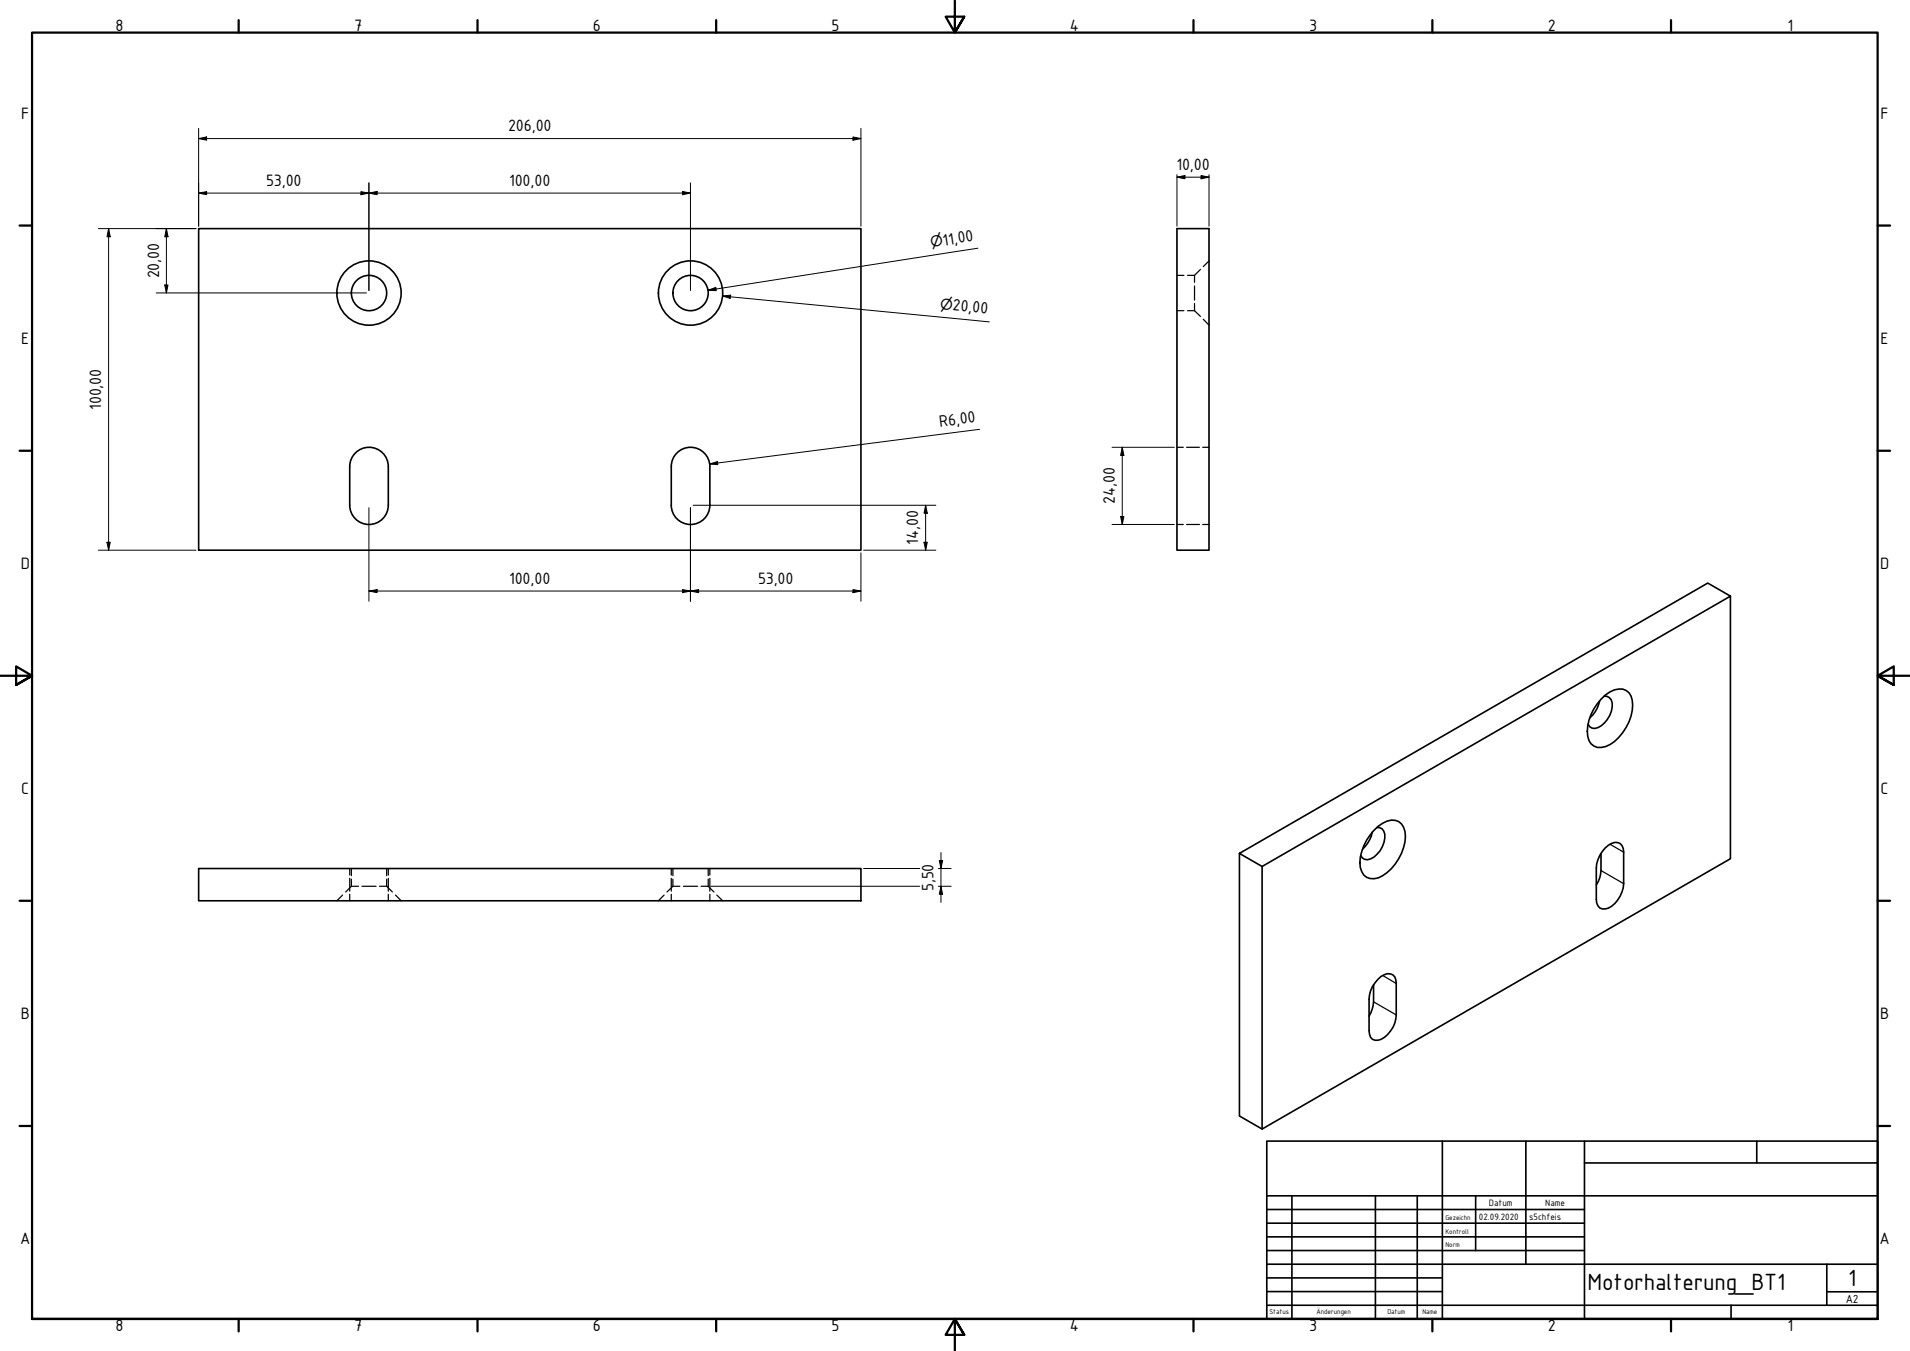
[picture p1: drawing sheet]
<svg xmlns="http://www.w3.org/2000/svg" width="594mm" height="420mm" viewBox="0 0 594 420" stroke-linecap="round" stroke-linejoin="round" font-family="sans-serif">
<!-- layer: Sichtbar (ISO) -->
<g fill="none" stroke="#000" stroke-width=".51">
<path d="M61.8 71.1h206v100h-206zM366.1 71.1h9.9v100h-9.9zM108.8 157.1a6 6 0 0 0 6 6 6 6 0 0 0 6-6M108.8 145.1a6 6 0 0 1 6-6 6 6 0 0 1 6 6M108.8 145.1v12M120.8 145.1v12M208.8 157.1a6 6 0 0 0 6 6 6 6 0 0 0 6-6M208.8 145.1a6 6 0 0 1 6-6 6 6 0 0 1 6 6M208.8 145.1v12M220.8 145.1v12M538.2 185.4l-7-4.1-145.7 84.1 7.1 4.1 145.6-84.1v81.7l-145.6 84-7.1-4v-81.7M497.5 218a9 9 0 0 1-3 5.2"/>
<path d="M498 217.4a8.3 8.3 0 0 1 6.7-3.1 3.9 3.9 0 0 1 3 3.5 14.7 14.7 0 0 1-8.3 14.4 3.9 3.9 0 0 1-5.6-3.2 14.2 14.2 0 0 1 4.2-11.6zM498.9 216.5a2.47 2.47 0 0 1 2.6 3.3 7.9 7.9 0 0 1-5.5 6.7l-.9-.1-.7-.4-.4-.8M426.8 258.8a9.2 9.2 0 0 1-3 5.3M427.4 258.2a8.3 8.3 0 0 1 6.6-3.1 4.4 4.4 0 0 1 3.1 5 15.4 15.4 0 0 1-8.4 12.9 4 4 0 0 1-5.6-3.2 14.7 14.7 0 0 1 4.3-11.6zM428.2 257.3a2.41 2.41 0 0 1 2.5 3.3 7.7 7.7 0 0 1-5.4 6.8l-.9-.1-.7-.5-.5-.8M61.8 270.1h206v10h-206zM392.6 269.5v81.6M498 265.5a15.9 15.9 0 0 1-.9 8.6l-.6 1.1M499.2 263.8a4.1 4.1 0 0 1 4.7-1.4l1 1.5 .1 1.1v9.8a9.3 9.3 0 0 1-4.7 7.6 2.53 2.53 0 0 1-2.8-.1 2.53 2.53 0 0 1-1-2.6v-9.8a9.7 9.7 0 0 1 2.7-6.1zM427.2 306.2a16 16 0 0 1-.8 8.7l-.6 1.1M428.6 304.6a4.1 4.1 0 0 1 4.7-1.4l.5 .6 .5 2.1v9.7a8.6 8.6 0 0 1-5.7 7.9 2.1 2.1 0 0 1-2.6-1.9l-.2-10.9a8.9 8.9 0 0 1 2.8-6.1z"/>
<circle cx="114.8" cy="91.1" r="5.5"/>
<circle cx="114.8" cy="91.1" r="10"/>
<circle cx="214.8" cy="91.1" r="5.5"/>
<circle cx="214.8" cy="91.1" r="10"/>
</g>
<!-- layer: Verdeckt (ISO) -->
<g fill="none" stroke="#000" stroke-width=".38">
<path d="M366.1 85.6h2.1M366.1 96.6h2.1M369.4 85.6h2.1M369.4 96.6h2.1M371.5 88.9v4.4M371.5 94.4v2.2M371.5 96.6l1.9 1.8M373.4 83.8l-1.9 1.8v2.2M374.3 99.3l1.7 1.8M376 81.1l-1.7 1.8M366.1 139.1h1.9M369.1 139.1h4"/>
<path d="M374.1 139.1h1.9M366.1 163.1h1.9M369.1 163.1h4M374.1 163.1h1.9M106.6 278.4l-1.8 1.7M108.8 270.1v2M108.8 273.2v4M108.8 278.1v2M109.3 275.6h2.2M109.3 275.6l-1.8 1.8M109.3 270.1v2.2M109.3 273.4v2.2"/>
<path d="M112.6 275.6h4.4M118 275.6h2.3M120.3 275.6l1.7 1.8M120.3 270.1v2.2M120.3 273.4v2.2M120.8 270.1v2M120.8 273.2v4M120.8 278.1v2M123 278.4l1.8 1.7M206.6 278.4l-1.8 1.7M208.8 270.1v2M208.8 273.2v4"/>
<path d="M208.8 278.1v2M209.3 275.6h2.2M209.3 275.6l-1.8 1.8M209.3 270.1v2.2M209.3 273.4v2.2M212.6 275.6h4.4M218.1 275.6h2.2M220.3 275.6l1.8 1.8M220.3 270.1v2.2M220.3 273.4v2.2M220.8 270.1v2M220.8 273.2v4"/>
<path d="M220.8 278.1v2M222.9 278.4l1.9 1.7"/>
</g>
<!-- layer: Sichtbar schmal (ISO) -->
<path d="M498 270.7l7 4.1M500.8 262.6l4.2 2.4M427.2 311.6l7.1 4M430.1 303.4l4.2 2.5" fill="none" stroke="#000" stroke-width=".38"/>
<!-- layer: Rahmen (ISO) -->
<g fill="none" stroke="#000" stroke-width=".7">
<path d="M74.2 6.3v3.8M148.5 6.3v3.8M222.8 6.3v3.8M297 .2v9.9l-2.9-4.9h5.8l-2.9 4.9 2.9-4.9M371.2 6.3v3.8M445.5 6.3v3.8M519.7 6.3v3.8M6.1 70.1h3.9M584 70.1h3.9M6.1 140.2h3.9M584 140.2h3.9M0 210.2h10l-5-3v5.8l5-2.8-5 2.8"/>
<path d="M594 210.2h-10l5-3v5.8l-5-2.8 5 2.8M6.1 280.1h3.9M584 280.1h3.9M6.1 350.2h3.9M584 350.2h3.9M10 410.2v-400.1h574v400.1h-574h574M74.2 410.2v3.9M148.5 410.2v3.9M222.8 410.2v3.9M299.9 415.1l-2.9-4.9 2.9 4.9h-5.8l2.9-4.9v10M371.2 410.2v3.9M445.5 410.2v3.9"/>
<path d="M519.7 410.2v3.9"/>
</g>
<!-- layer: Titel (ISO) -->
<g fill="none" stroke="#000" stroke-width=".51">
<path d="M394 354.9h190v55.3h-190zM448.6 354.9v55.3M474.6 354.9v38.3M492.8 354.9v55.3M546.4 354.9v6.8M394 376.2h98.8M394 371.9h190M401.8 371.9v38.3M427.8 371.9v38.3M440.8 371.9v38.3M459 371.9v17M492.8 361.7h91.2"/>
<path d="M394 380.4h98.8M394 384.7h98.8M394 388.9h98.8M394 393.2h190M394 397.4h54.6M568.2 393.2v12.7M394 405.9h190M394 401.7h54.6M538.4 405.9v4.3M568.2 401.7h15.8"/>
</g>
<g fill="none" stroke="#000" stroke-width=".31">
<path d="M61.8 39.9v30.4M267.8 39.9v30.4M61.8 43.1l2.5-.5v1zM61.8 43.1h206M112.3 59.6l2.4 .4-2.4 .6zM114.7 56.9v33.4M212.3 59.5l2.5 .5-2.5 .6zM214.8 56.9v33.4M265.3 42.6l2.5 .5-2.5 .5zM366.1 55.1l2.5-.5v1zM366.1 55.1h9.9M366.1 54.3v16"/>
<path d="M373.6 54.6l2.4 .5-2.4 .5zM376 54.3v16M30.6 71.1h30.4M33.8 71.1l.5 2.5h-1zM33.8 71.1v100M51.8 71.1l.5 2.5h-1.1zM51.8 71.1v20M61.8 60l2.5-.4v1zM61.8 60h153M114.7 60l2.6-.5v1.1zM304.2 77.2l-84 13.1M48.6 91.1h65.4"/>
<path d="M51.2 88.6h1.1l-.5 2.5zM220.2 90.3l2.4-.9 .2 1zM224.7 92.1l2.6-.3-.2 1zM224.7 92.1l83 8M304.7 133.5l-84 10.8M345.9 139.1h19.4M349.1 139.1l.5 2.5h-1zM349.1 139.1v24M114.7 157.9v29.1M214.8 157.9v29.1M215.6 157.1h75.5M220.7 144.3l2.4-.7 .2 .9z"/>
<path d="M287.9 157.1l.5 2.5h-1zM287.9 157.1v14M30.6 171.1h30.4M33.3 168.6h1l-.5 2.5zM267.8 171.9v15.1M268.6 171.1h22.5M287.4 168.6h1l-.5 2.5zM345.9 163.1h19.4M348.6 160.6h1l-.5 2.5zM114.7 183.8l2.6-.4v.9zM114.7 183.8h153.1M212.3 183.4l2.5 .4-2.5 .5z"/>
<path d="M214.8 183.8l2.5-.4v.9zM265.3 183.4l2.5 .4-2.5 .5zM221.1 275.6h65M268.6 270.1h17.5M291.8 270.1h4M291.8 275.6h4M292.2 267.6h1l-.5 2.5zM292.7 275.6l.5 2.5h-1zM292.7 265.2v15.4"/>
</g>
<g fill="#000">
<path d="M61.8 43.1l2.5-.5v1z" fill-rule="evenodd"/>
<path d="M61.8 60l2.5-.4v1z" fill-rule="evenodd"/>
<path d="M114.7 60l2.6-.5v1.1z" fill-rule="evenodd"/>
<path d="M265.3 42.6l2.5 .5-2.5 .5z" fill-rule="evenodd"/>
<path d="M366.1 55.1l2.5-.5v1z" fill-rule="evenodd"/>
<path d="M373.6 54.6l2.4 .5-2.4 .5z" fill-rule="evenodd"/>
<path d="M33.8 71.1l.5 2.5h-1z" fill-rule="evenodd"/>
<path d="M51.8 71.1l.5 2.5h-1.1z" fill-rule="evenodd"/>
<path d="M112.3 59.6l2.4 .4-2.4 .6z" fill-rule="evenodd"/>
<path d="M212.3 59.5l2.5 .5-2.5 .6z" fill-rule="evenodd"/>
<path d="M51.2 88.6h1.1l-.5 2.5z" fill-rule="evenodd"/>
<path d="M220.2 90.3l2.4-.9 .2 1z" fill-rule="evenodd"/>
<path d="M224.7 92.1l2.6-.3-.2 1z" fill-rule="evenodd"/>
<path d="M220.7 144.3l2.4-.7 .2 .9z" fill-rule="evenodd"/>
<path d="M287.9 157.1l.5 2.5h-1z" fill-rule="evenodd"/>
<path d="M349.1 139.1l.5 2.5h-1z" fill-rule="evenodd"/>
<path d="M33.3 168.6h1l-.5 2.5z" fill-rule="evenodd"/>
<path d="M287.4 168.6h1l-.5 2.5z" fill-rule="evenodd"/>
<path d="M348.6 160.6h1l-.5 2.5z" fill-rule="evenodd"/>
<path d="M114.7 183.8l2.6-.4v.9z" fill-rule="evenodd"/>
<path d="M212.3 183.4l2.5 .4-2.5 .5z" fill-rule="evenodd"/>
<path d="M214.8 183.8l2.5-.4v.9z" fill-rule="evenodd"/>
<path d="M265.3 183.4l2.5 .4-2.5 .5z" fill-rule="evenodd"/>
<path d="M292.2 267.6h1l-.5 2.5z" fill-rule="evenodd"/>
<path d="M292.7 275.6l.5 2.5h-1z" fill-rule="evenodd"/>
</g>
<g font-size="7.9">
<text x="493.8" y="401.3">Motorhalterung_BT1</text>
<text x="574.9" y="400">1</text>
</g>
<g font-size="5.5">
<text x="35.9" y="9.8">8</text>
<text x="110.2" y="9.8">7</text>
<text x="184.4" y="9.8">6</text>
<text x="258.6" y="9.8">5</text>
<text x="332.7" y="9.8">4</text>
<text x="407.2" y="9.8">3</text>
<text x="481.4" y="9.8">2</text>
<text x="556" y="9.8">1</text>
<text x="6.6" y="36.9">F</text>
<text x="158.1" y="40.8">206,00</text>
<text x="584.9" y="36.9">F</text>
<text x="365.9" y="52.8">10,00</text>
<text x="82.7" y="57.8">53,00</text>
<text x="158.4" y="57.8">100,00</text>
<text x="293.5" y="76.4" transform="rotate(-9 293.5 76.4)">11,00</text>
<text x="49.5" y="86.6" transform="rotate(-90 49.5 86.6)">20,00</text>
<text x="296.2" y="96.5" transform="rotate(6 296.2 96.5)">20,00</text>
<text x="6.6" y="106.9">E</text>
<text x="584.9" y="106.9">E</text>
<text x="31.5" y="127.5" transform="rotate(-90 31.5 127.5)">100,00</text>
<text x="292.3" y="132.8" transform="rotate(-7 292.3 132.8)">R6,00</text>
<text x="346.8" y="156.8" transform="rotate(-90 346.8 156.8)">24,00</text>
<text x="285.6" y="169.5" transform="rotate(-90 285.6 169.5)">14,00</text>
<text x="6.5" y="176.9">D</text>
<text x="584.8" y="176.9">D</text>
<text x="158.4" y="181.5">100,00</text>
<text x="235.8" y="181.5">53,00</text>
<text x="6.6" y="246.9">C</text>
<text x="584.9" y="246.9">C</text>
<text x="290.3" y="277.2" transform="rotate(-90 290.3 277.2)">5,50</text>
<text x="6.5" y="316.9">B</text>
<text x="584.8" y="316.9">B</text>
<text x="6.3" y="386.9">A</text>
<text x="584.6" y="386.9">A</text>
<text x="35.9" y="414.1">8</text>
<text x="110.2" y="414.1">7</text>
<text x="184.4" y="414.1">6</text>
<text x="258.6" y="414.1">5</text>
<text x="332.7" y="414.1">4</text>
<text x="407.2" y="414.1">3</text>
<text x="481.4" y="414.1">2</text>
<text x="556" y="414.1">1</text>
</g>
<g font-size="4.6">
<text x="289.6" y="76.9" transform="rotate(-9 289.6 76.9)">⌀</text>
<text x="292.3" y="96.1" transform="rotate(6 292.3 96.1)">⌀</text>
</g>
<text font-size="3.9" x="574.1" y="405.1">A2</text>
<g font-size="3.1">
<text x="463.1" y="375.1">Datum</text>
<text x="480.6" y="375.1">Name</text>
<text x="460" y="379.4">02.09.2020</text>
<text x="475.6" y="379.4">s5chfeis</text>
</g>
<g font-size="2.3">
<text x="449.6" y="379.4">Gezeichn</text>
<text x="449.6" y="383.6">Kontroll</text>
<text x="449.6" y="387.9">Norm</text>
<text x="394.8" y="408.8">Status</text>
<text x="409.4" y="408.8">Änderungen</text>
<text x="431.5" y="408.8">Datum</text>
<text x="442.4" y="408.8">Name</text>
</g>
</svg>
